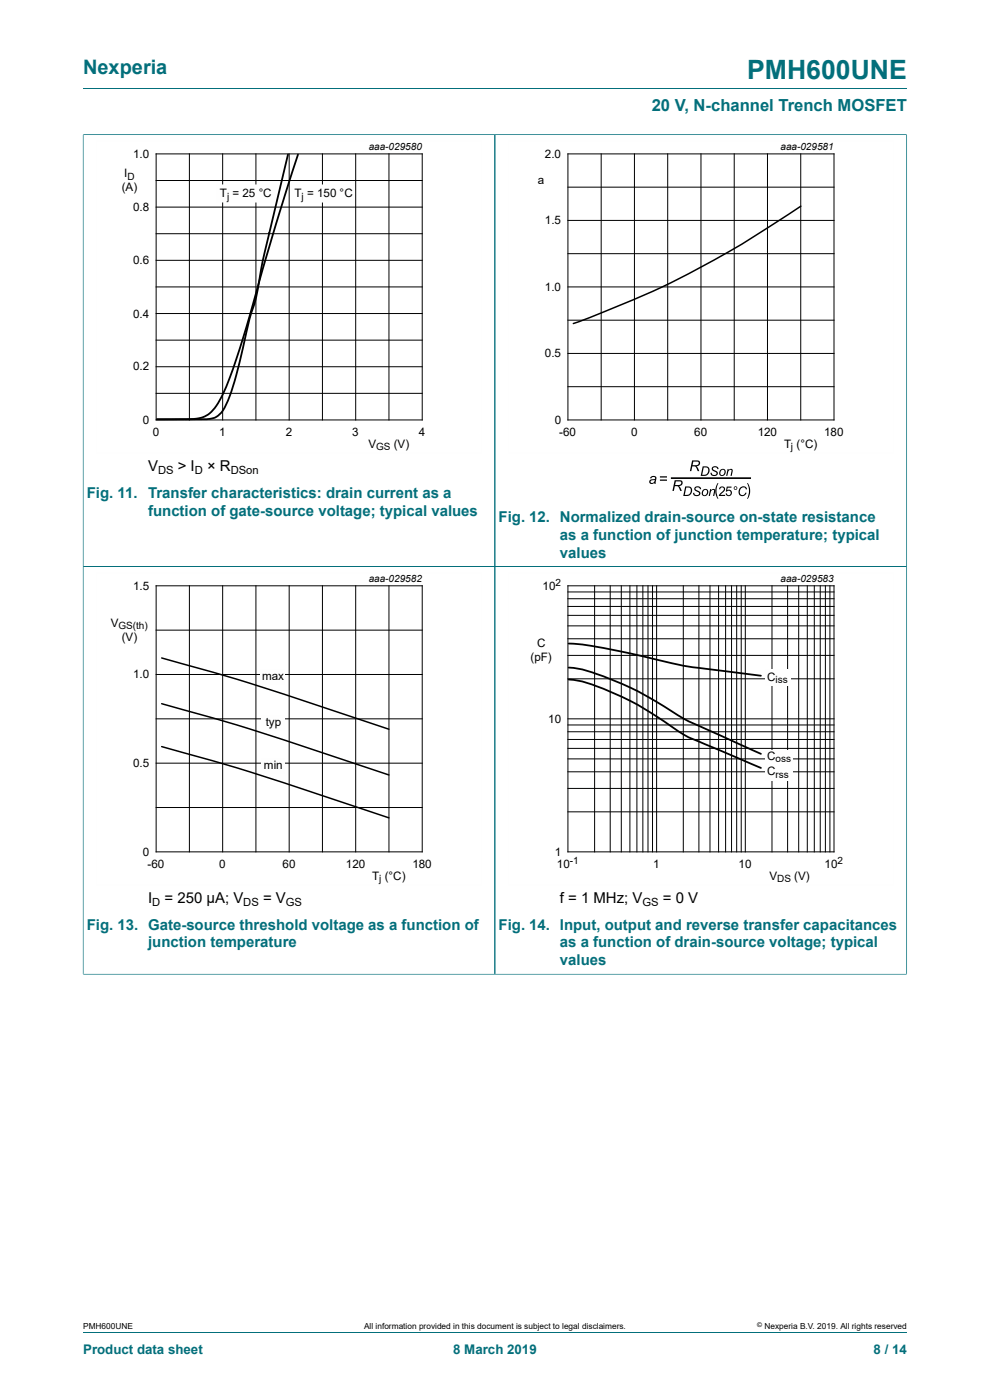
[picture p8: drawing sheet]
<svg xmlns="http://www.w3.org/2000/svg" width="210mm" height="297mm" viewBox="0 0 210 297" stroke-linecap="round" stroke-linejoin="round" font-family="sans-serif">
<path d="M17.6 18.8h174.8M17.6 28.5v91.7h87.4v-91.6h-87.4" fill="none" stroke="#036f7b" stroke-width=".21"/>
<path d="M102.3 29.8h-81.9v66.3h81.9" fill="none" stroke="#fefefe" stroke-width=".21"/>
<g fill="none" stroke="#000" stroke-width=".21">
<path d="M33.1 32.6h56.5v56.5h-56.5zM33.1 38.3h56.5M40.2 32.6v56.5M47.2 32.6v56.5M54.3 32.6v56.5M61.3 32.6v56.5M68.4 32.6v56.5M75.5 32.6v56.5M82.5 32.6v56.5M33.1 49.6h56.5M33.1 43.9h56.5M33.1 55.2h56.5"/>
<path d="M33.1 60.9h56.5M33.1 72.2h56.5M33.1 66.5h56.5M33.1 77.8h56.5M33.1 83.4h56.5"/>
</g>
<g fill="#fefefe">
<path d="M61.7 39.1h13.5v3.9h-13.5z"/>
<path d="M45.9 39.1h12.4v3.9h-12.4z"/>
</g>
<path d="M61.1 32.8l-3.6 14.9a146.8 146.8 0 0 0-3.2 15.4 227.7 227.7 0 0 0-4.2 16.5l-1.4 4.5a8.1 8.1 0 0 1-2.8 4.3 14 14 0 0 1-5.3 .6h-7.3h4.2a18.2 18.2 0 0 0 5.9-.7 10.8 10.8 0 0 0 4.4-5.8l1.5-3.9 2.2-6.8 6.8-23.6 4.9-15.4" fill="none" stroke="#000" stroke-width=".38"/>
<path d="M192.3 28.5v91.7h-174.7v86.5M192.4 28.6h-87.4v178.1h-87.4" fill="none" stroke="#036f7b" stroke-width=".21"/>
<path d="M189.6 29.8h-81.8v66.3h81.8M102.3 121.5h-81.9v66.3h81.9" fill="none" stroke="#fefefe" stroke-width=".21"/>
<g fill="none" stroke="#000" stroke-width=".21">
<path d="M120.5 32.6h56.4v56.5h-56.4zM120.5 39.7h56.4M127.5 32.6v56.5M134.6 32.6v56.5M141.6 32.6v56.5M148.7 32.6v56.5M155.7 32.6v56.5M162.8 32.6v56.5M169.9 32.6v56.5M120.5 53.8h56.4M120.5 46.8h56.4M120.5 75h56.4"/>
<path d="M120.5 67.9h56.4M120.5 60.9h56.4M120.5 82h56.4M33.1 124.3h56.5v56.4h-56.5zM33.1 133.7h56.5M40.2 124.3v56.4M47.2 124.3v56.4M54.3 124.3v56.4M61.3 124.3v56.4M68.4 124.3v56.4M75.5 124.3v56.4M82.5 124.3v56.4"/>
<path d="M33.1 143.1h56.5M33.1 152.5h56.5M33.1 161.9h56.5M33.1 171.3h56.5"/>
</g>
<path d="M169.9 43.7l-3.4 2.3a196.9 196.9 0 0 1-44.9 22.6" fill="none" stroke="#000" stroke-width=".32"/>
<g fill="#000">
<path d="M147.5 103.3a.75 .75 0 0 1 1.2 .5l-.3-.1a.45 .45 0 0 0-.4-.3 .45 .45 0 0 0-.4 .4l.1 .1a.75 .75 0 0 1 .8 1.1 .82 .82 0 0 1-.9 .2 .82 .82 0 0 1-.6-.6l.3-.1a.48 .48 0 0 0 .5 .5 .48 .48 0 0 0 .4-.5 1.05 1.05 0 0 1-.9-.9zM150.6 103.8h.3l-.1 .2a.47 .47 0 0 1 .6-.3 .47 .47 0 0 1 .3 .6l-.2 .9h-.2l.2-1.2a.49 .49 0 0 0-.6 0 .49 .49 0 0 0-.2 .5l-.1 .7h-.3zM151.2 99a.75 .75 0 0 1 1.2 .5h-.3a.45 .45 0 0 0-.4-.4 .45 .45 0 0 0-.4 .5l.1 .1a.75 .75 0 0 1 .8 1 .82 .82 0 0 1-.9 .3 .82 .82 0 0 1-.6-.7h.3a.48 .48 0 0 0 .5 .5 .48 .48 0 0 0 .4-.6 1.05 1.05 0 0 1-.9-.9zM152.2 102.5h.2l-.3 .7a3.6 3.6 0 0 0 .3 2.6h-.2a3.1 3.1 0 0 1 0-3.3zM154.3 99.5h.3l-.1 .3a.47 .47 0 0 1 .6-.4 .47 .47 0 0 1 .3 .7l-.2 .9h-.2l.2-1.2a.49 .49 0 0 0-.6 0 .49 .49 0 0 0-.2 .5l-.1 .7h-.3zM157 103.5a.83 .83 0 0 1 .8-.3 .83 .83 0 0 1 .7 .6h-.3a.7 .7 0 0 0-.9-.3 .7 .7 0 0 0-.4 .9 .59 .59 0 0 0 .6 .6 .59 .59 0 0 0 .6-.5h.3a.92 .92 0 0 1-1.4 .6 .92 .92 0 0 1-.2-1.4zM158.5 102.5h.1a3.1 3.1 0 0 1 0 3.3h-.1a3.6 3.6 0 0 0 0-3.3z"/>
<path d="M146.8 97.7h1a.64 .64 0 0 1 .7 .6 .64 .64 0 0 1-.8 .6l.6 1h-.3l-.2-.4a.71 .71 0 0 0-.9-.6l-.3 1h-.3zM147.1 97.9l-.2 .8a1.02 1.02 0 0 0 1.3-.4l-.1-.3z"/>
<path d="M138 101.2a.65 .65 0 0 1 .8-.2 .65 .65 0 0 1 .4 .7l-.1 .9h-.3v-.2a.54 .54 0 0 1-.9 .2 .54 .54 0 0 1 .2-.9l.8-.1a.39 .39 0 0 0-.3-.5 .39 .39 0 0 0-.4 .4h-.3zM138 102a.38 .38 0 0 0 .3 .5 .38 .38 0 0 0 .5-.3l.1-.4z"/>
<path d="M140 101h1.5v.3h-1.5zM140 101.7h1.5v.3h-1.5z"/>
<path d="M143.1 101.9h1a.64 .64 0 0 1 .7 .6 .64 .64 0 0 1-.8 .6l.6 1h-.3l-.2-.4a.71 .71 0 0 0-1-.6l-.2 1h-.3zM143.4 102.1l-.2 .8a1.02 1.02 0 0 0 1.3-.4l-.1-.3z"/>
<path d="M145.3 103.2h.7a1.01 1.01 0 0 1 .8 1 1.01 1.01 0 0 1-.8 1h-1.1zM145.6 103.4l-.4 1.6a.93 .93 0 0 0 1.2-.4 .93 .93 0 0 0-.2-1.1z"/>
<path d="M149.1 98.9h.6a1.01 1.01 0 0 1 .8 1 1.01 1.01 0 0 1-.8 1l-1.1 .1zM149.3 99.2l-.3 1.5a.93 .93 0 0 0 1.1-.3 .93 .93 0 0 0-.2-1.2z"/>
<path d="M149.1 104a.73 .73 0 0 1 1.1 .2 .73 .73 0 0 1-.5 1 .7 .7 0 0 1-.9-.4 .7 .7 0 0 1 .3-.8zM149.3 104a.5 .5 0 0 0-.3 .7 .5 .5 0 0 0 .7 .3l.1-.1a.47 .47 0 0 0 .2-.7 .47 .47 0 0 0-.7-.2z"/>
<path d="M152.8 99.7a.73 .73 0 0 1 1.1 .3 .73 .73 0 0 1-.5 1 .7 .7 0 0 1-.9-.4 .7 .7 0 0 1 .3-.9zM153 99.8a.5 .5 0 0 0-.3 .6 .5 .5 0 0 0 .7 .3l.1-.1a.47 .47 0 0 0 .2-.7 .47 .47 0 0 0-.7-.1z"/>
<path d="M152.7 103.3a.66 .66 0 0 1 1 .2 .66 .66 0 0 1-.3 1l-.6 .5h1v.2h-1.3l.3-.5a1.11 1.11 0 0 0 .7-1.2l-.5-.1-.2 .4h-.3zM154.2 103.2h1v.3h-.8l-.1 .5a.67 .67 0 0 1 .9 .3 .67 .67 0 0 1-.4 .9 .67 .67 0 0 1-.9-.5h.3a.45 .45 0 0 0 .6 .2 .45 .45 0 0 0 .1-.7 .45 .45 0 0 0-.6 0l-.3 .1z"/>
<path d="M155.6 103.5a.4 .4 0 0 1 .8 0 .4 .4 0 0 1-.8 0zM155.8 103.5a.25 .25 0 0 0 .5 0 .25 .25 0 0 0-.5 0z"/>
</g>
<path d="M142.5 101.4h16.6" fill="none" stroke="#000" stroke-width=".35"/>
<g fill="#fefefe">
<path d="M55.4 160.7h5v3.4h-5z"/>
<path d="M55.4 151.6h5v3.4h-5z"/>
<path d="M55.3 141.9h5.2v3.3h-5.2z"/>
</g>
<path d="M34.3 139.6l1.3 .4a556.2 556.2 0 0 1 41.8 13l5.1 1.7M34.3 149.3l1.3 .4a559.4 559.4 0 0 1 41.8 13l5.1 1.7M34.3 158.4l1.3 .4a557.3 557.3 0 0 1 41.8 13l5.1 1.7" fill="none" stroke="#000" stroke-width=".32"/>
<path d="M192.4 206.7h-87.4v-86.5h87.3v86.5" fill="none" stroke="#036f7b" stroke-width=".21"/>
<path d="M189.6 121.5h-81.8v66.3h81.8" fill="none" stroke="#fefefe" stroke-width=".21"/>
<g fill="none" stroke="#000" stroke-width=".21">
<path d="M120.5 124.3h56.4v56.4h-56.4zM120.5 139h56.4M120.5 135.5h56.4M120.5 132.8h56.4M120.5 130.5h56.4M120.5 128.7h56.4M120.5 127h56.4M120.5 125.6h56.4M126.1 124.3v56.4M129.4 124.3v56.4M131.8 124.3v56.4M133.6 124.3v56.4"/>
<path d="M135.1 124.3v56.4M136.4 124.3v56.4M137.5 124.3v56.4M138.4 124.3v56.4M139.3 124.3v56.4M144.9 124.3v56.4M148.3 124.3v56.4M150.6 124.3v56.4M152.4 124.3v56.4M153.9 124.3v56.4M155.2 124.3v56.4M156.3 124.3v56.4"/>
<path d="M157.2 124.3v56.4M158.1 124.3v56.4M163.8 124.3v56.4M167.1 124.3v56.4M169.4 124.3v56.4M171.2 124.3v56.4M172.7 124.3v56.4M174 124.3v56.4M175.1 124.3v56.4M176 124.3v56.4M120.5 158.8h56.4M120.5 156.9h56.4"/>
<path d="M120.5 155.2h56.4M120.5 153.8h56.4M120.5 152.5h56.4M120.5 144h56.4M120.5 172.2h56.4M120.5 167.3h56.4M120.5 163.7h56.4M120.5 161h56.4"/>
</g>
<g fill="#fefefe">
<path d="M162.3 142.1h5.5v3.4h-5.5z"/>
<path d="M162.3 162.5h5.9v3.1h-5.9z"/>
<path d="M162.3 159.2h5.9v3.3h-5.9z"/>
</g>
<path d="M120.6 136.5a99 99 0 0 1 16.1 2.8l.6 .2a124.2 124.2 0 0 0 18.5 3.1l5.6 .8M120.6 144.2a30.1 30.1 0 0 1 9.8 3 86.8 86.8 0 0 1 14.6 8.6l1.9 1 14.5 6.1M120.6 141.6a32.7 32.7 0 0 1 9.8 2.8 87.5 87.5 0 0 1 14.6 8.1l16.4 7.4" fill="none" stroke="#000" stroke-width=".38"/>
<path d="M17.6 28.6v178M17.7 28.6h174.6M105 28.6v178M192.3 28.6v178M17.7 120.2h174.6M17.7 206.7h174.6M17.6 282.6h174.8" fill="none" stroke="#036f7b" stroke-width=".21"/>
<text font-size="5.6" fill="#036f7b" x="158.5" y="16.8">PMH600UNE</text>
<text font-size="4.2" fill="#036f7b" x="17.6" y="15.6">Nexperia</text>
<text font-size="3.5" fill="#036f7b" x="138.2" y="23.7">20 V, N-channel Trench MOSFET</text>
<g font-size="3.2">
<text x="31.4" y="100">V</text>
<text x="37.7" y="100">&gt; I</text>
<text x="43.9" y="100">× R</text>
<text x="31.4" y="191.6">I</text>
<text x="34.9" y="191.6">= 250 µA; V</text>
<text x="55.8" y="191.6">= V</text>
<text x="118.8" y="191.6">f = 1 MHz; V</text>
<text x="140.6" y="191.6">= 0 V</text>
</g>
<g font-size="3.2" fill="#036f7b">
<text x="18.4" y="105.6">Fig. 11.</text>
<text x="31.4" y="105.6">Transfer characteristics: drain current as a</text>
<text x="31.4" y="109.4">function of gate-source voltage; typical values</text>
<text x="105.8" y="110.7">Fig. 12. Normalized drain-source on-state resistance</text>
<text x="118.8" y="114.5">as a function of junction temperature; typical</text>
<text x="118.8" y="118.3">values</text>
<text x="18.4" y="197.2">Fig. 13. Gate-source threshold voltage as a function of</text>
<text x="105.8" y="197.2">Fig. 14. Input, output and reverse transfer capacitances</text>
<text x="31.4" y="201">junction temperature</text>
<text x="118.8" y="201">as a function of drain-source voltage; typical</text>
<text x="118.8" y="204.8">values</text>
</g>
<g font-size="2.8" fill="#036f7b">
<text x="17.6" y="287.2">Product data sheet</text>
<text x="96.1" y="287.2">8 March 2019</text>
<text x="185.3" y="287.2">8 / 14</text>
</g>
<g font-size="2.5">
<text x="28.2" y="33.4">1.0</text>
<text x="115.6" y="33.4">2.0</text>
<text x="25.8" y="40.6">(A)</text>
<text x="26.3" y="37.6">I</text>
<text x="46.6" y="41.8">T = 25</text>
<text x="54.9" y="41.8">°C</text>
<text x="62.5" y="41.8">T = 1</text>
<text x="68.6" y="41.8">50 °C</text>
<text x="114.1" y="39">a</text>
<text x="28.2" y="44.8">0.8</text>
<text x="115.6" y="47.5">1.5</text>
<text x="28.2" y="56.1">0.6</text>
<text x="115.6" y="61.7">1.0</text>
<text x="28.2" y="67.4">0.4</text>
<text x="115.6" y="75.8">0.5</text>
<text x="28.2" y="78.6">0.2</text>
<text x="30.3" y="89.9">0</text>
<text x="117.7" y="89.9">0</text>
<text x="32.4" y="92.4">0</text>
<text x="46.5" y="92.4">1</text>
<text x="60.6" y="92.4">2</text>
<text x="74.7" y="92.4">3</text>
<text x="78.1" y="95">V</text>
<text x="83.5" y="95">(V)</text>
<text x="88.9" y="92.4">4</text>
<text x="118.6" y="92.4">-60</text>
<text x="133.9" y="92.4">0</text>
<text x="147.3" y="92.4">60</text>
<text x="160.7" y="92.4">120</text>
<text x="166.3" y="95">T (°C)</text>
<text x="174.8" y="92.4">180</text>
<text x="28.2" y="125.1">1.5</text>
<text x="115.1" y="125.1">10</text>
<text x="23.5" y="133">V</text>
<text x="25.8" y="135.9">(V)</text>
<text x="113.9" y="137.3">C</text>
<text x="28.2" y="143.9">1.0</text>
<text x="112.5" y="140.3">(pF)</text>
<text x="55.6" y="144.2">max</text>
<text x="162.8" y="144.4">C</text>
<text x="56.4" y="154">typ</text>
<text x="116.3" y="153.3">10</text>
<text x="162.8" y="161.2">C</text>
<text x="28.2" y="162.7">0.5</text>
<text x="56" y="163">min</text>
<text x="162.8" y="164.5">C</text>
<text x="30.3" y="181.5">0</text>
<text x="31.3" y="184.1">-60</text>
<text x="46.5" y="184.1">0</text>
<text x="59.9" y="184.1">60</text>
<text x="73.4" y="184.1">120</text>
<text x="87.5" y="184.1">180</text>
<text x="117.7" y="181.5">1</text>
<text x="118.1" y="184.1">10</text>
<text x="138.6" y="184.1">1</text>
<text x="156.7" y="184.1">10</text>
<text x="174.9" y="184.1">10</text>
<text x="79" y="186.6">T (°C)</text>
<text x="163.2" y="186.6">V</text>
<text x="168.5" y="186.6">(V)</text>
</g>
<g font-size="2.4">
<text x="33.5" y="100.6">DS</text>
<text x="41.3" y="100.6">D</text>
<text x="48.9" y="100.6">DSon</text>
<text x="32.3" y="192.2">D</text>
<text x="51.6" y="192.2">DS</text>
<text x="60.6" y="192.2">GS</text>
<text x="136.3" y="192.2">GS</text>
</g>
<g font-size="2.1">
<text x="78.2" y="31.8">aaa-029580</text>
<text x="165.6" y="31.8">aaa-029581</text>
<text x="27" y="38.1">D</text>
<text x="48.2" y="42.3">j</text>
<text x="64" y="42.3">j</text>
<text x="79.8" y="95.5">GS</text>
<text x="167.8" y="95.5">j</text>
<text x="78.2" y="123.4">aaa-029582</text>
<text x="117.9" y="124.4">2</text>
<text x="165.6" y="123.4">aaa-029583</text>
<text x="25.1" y="133.5">GS(th)</text>
<text x="164.5" y="144.8">iss</text>
<text x="164.5" y="161.6">oss</text>
<text x="164.5" y="165">rss</text>
<text x="120.8" y="183.3">-1</text>
<text x="177.7" y="183.3">2</text>
<text x="80.4" y="187.1">j</text>
<text x="164.9" y="187.1">DS</text>
</g>
<g font-size="1.8">
<text x="17.6" y="282">PMH600UNE</text>
<text x="77.2" y="282">All information provided in this document is subject to legal disclaimers.</text>
<text x="162.2" y="282">Nexperia B.V. 2019. All rights reserved</text>
</g>
<text font-size="1.4" x="160.6" y="281.6">©</text>
</svg>
